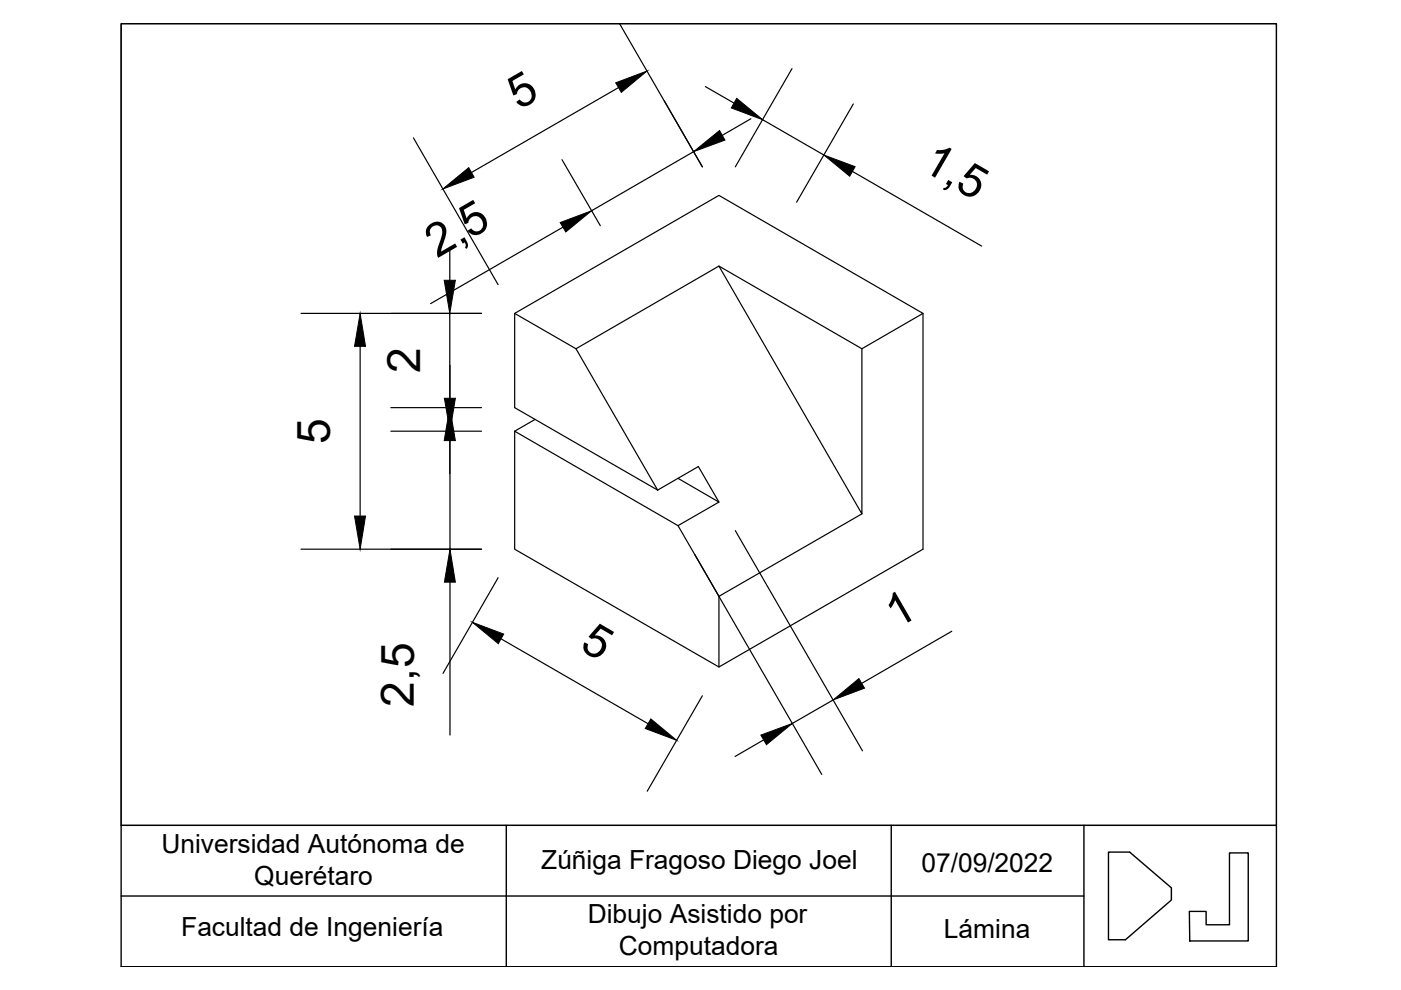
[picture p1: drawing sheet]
<svg xmlns="http://www.w3.org/2000/svg" width="297mm" height="210mm" viewBox="0 0 297 210" stroke-linecap="round" stroke-linejoin="round" font-family="sans-serif">
<!-- layer: Figura -->
<path d="M152.4 56.4l30.3 52.6v-35.1M109.1 66.4l13 7.5 30.3-17.5 30.3 17.5M122.1 73.9l17.3 30M182.7 73.9l13-7.5-43.3-25-43.3 25v20l30.3 17.5M195.7 66.4v50l-43.3 25-43.3-25v-25M109.1 91.4l34.6 20M113.4 88.9l-4.3 2.5M139.4 103.9l8.7-5 4.3 7.6-8.7 4.9M143.7 111.4l8.7 15M143.7 101.4l8.7 5.1M182.7 109l-30.3 17.4v15" fill="none" stroke="#000" stroke-width=".25"/>
<!-- layer: Cotas -->
<g fill="none" stroke="#000" stroke-width=".25">
<path d="M131.1 18.6l-31.1 18M131.4 5.1l17.5 30.3-8.1-14M149.5 18.4l6.1 3.5M167.9 14.5l-12 20.9M87.7 29.2l17.9 31.2M119.2 33.9l8.1 14M147.1 32.2l-21.7 12.5M159.2 25.2l-6.1 3.5M161.7 25.4l13 7.5M180.7 36.4l27.4 15.8M180.9 22l-12 20.9M95.4 52.4v7"/>
<path d="M119.4 48.2l-28.1 16.2M63.8 66.4h38.3M76.4 73.4v36M95.4 66.4v20M95.4 77.4v7M82.9 86.4h19.2M82.9 91.4h19.2M95.4 93.4v7M95.4 91.4v25M63.8 116.4h38.3M147.3 117.5l26.9 46.7M155.9 112.5l27 46.7"/>
<path d="M95.4 123.4v32.5M105.6 122.5l-11.7 20.3M106.2 135.5l31.2 17.9M201.8 133.8l-19.1 11.1M148.9 147.5l-11.7 20.3M161.9 156.9l-6 3.5M176.6 148.4l-8.6 5"/>
</g>
<g fill="#000" stroke="#000" stroke-width=".21">
<path d="M130.5 17.6l6.7-2.5-5.5 4.5zM93.9 40.1l5.5-4.6 1.1 2.1zM147.1 32.2l5.5-4.5 1.1 2zM156.2 20.9l5.5 4.5-6.6-2.5zM174.7 32.9l6.6 2.4-1.1 2.1zM94.2 59.4h2.3l-1.1 7zM118.8 47.2l6.6-2.5-5.4 4.5zM76.4 66.4l1.1 7h-2.3zM95.4 86.4l1.1 7h-2.3zM94.2 84.4h2.3l-1.1 7zM75.2 109.4h2.3l-1.1 7zM95.4 116.4l1.1 7h-2.3z"/>
<path d="M100.1 131.9l6.7 2.5-1.2 2.1zM138 152.4l5.5 4.6-6.7-2.5zM161.3 155.9l6.7-2.5-5.5 4.5zM176.6 148.4l5.5-4.5 1.2 2z"/>
</g>
<!-- layer: Marco -->
<path d="M25.7 5h244.9v200h-244.9zM25.7 175h244.9M107.3 175v30M189 175v30M229.8 175v30M25.7 190h204.1M235 180.7h4.5l8.9 7.5v2.6l-9.8 8.4h-3.6zM260.7 180.8h4v18.7h-12.4l-.1-6.3h3.5v2.9h5z" fill="none" stroke="#000" stroke-width=".3"/>
<path d="M25.7 5h244.9v170h-244.9z" fill="none" stroke="#000" stroke-width=".21"/>
<g font-size="9.8">
<text x="110" y="23.4" transform="rotate(-30 110 23.4)">5</text>
<text x="195.1" y="35.8" transform="rotate(30 195.1 35.8)">1,5</text>
<text x="92.7" y="54.8" transform="rotate(-30 92.7 54.8)">2,5</text>
<text x="89.1" y="79" transform="rotate(-90 89.1 79)">2</text>
<text x="70" y="94.2" transform="rotate(-90 70 94.2)">5</text>
<text x="122.6" y="137.6" transform="rotate(30 122.6 137.6)">5</text>
<text x="190.1" y="133.4" transform="rotate(-30 190.1 133.4)">1</text>
<text x="87.7" y="149.9" transform="rotate(-90 87.7 149.9)">2,5</text>
</g>
<g font-size="5.6">
<text x="34.2" y="180.9">Universidad Autónoma de</text>
<text x="114.8" y="184.3">Zúñiga Fragoso Diego Joel</text>
<text x="195.4" y="184.9">07/09/2022</text>
<text x="53.9" y="187.6">Querétaro</text>
<text x="124.6" y="195.8">Dibujo Asistido por</text>
<text x="38.4" y="198.4">Facultad de Ingeniería</text>
<text x="131.2" y="202.5">Computadora</text>
<text x="200.1" y="198.8">Lámina</text>
</g>
</svg>
